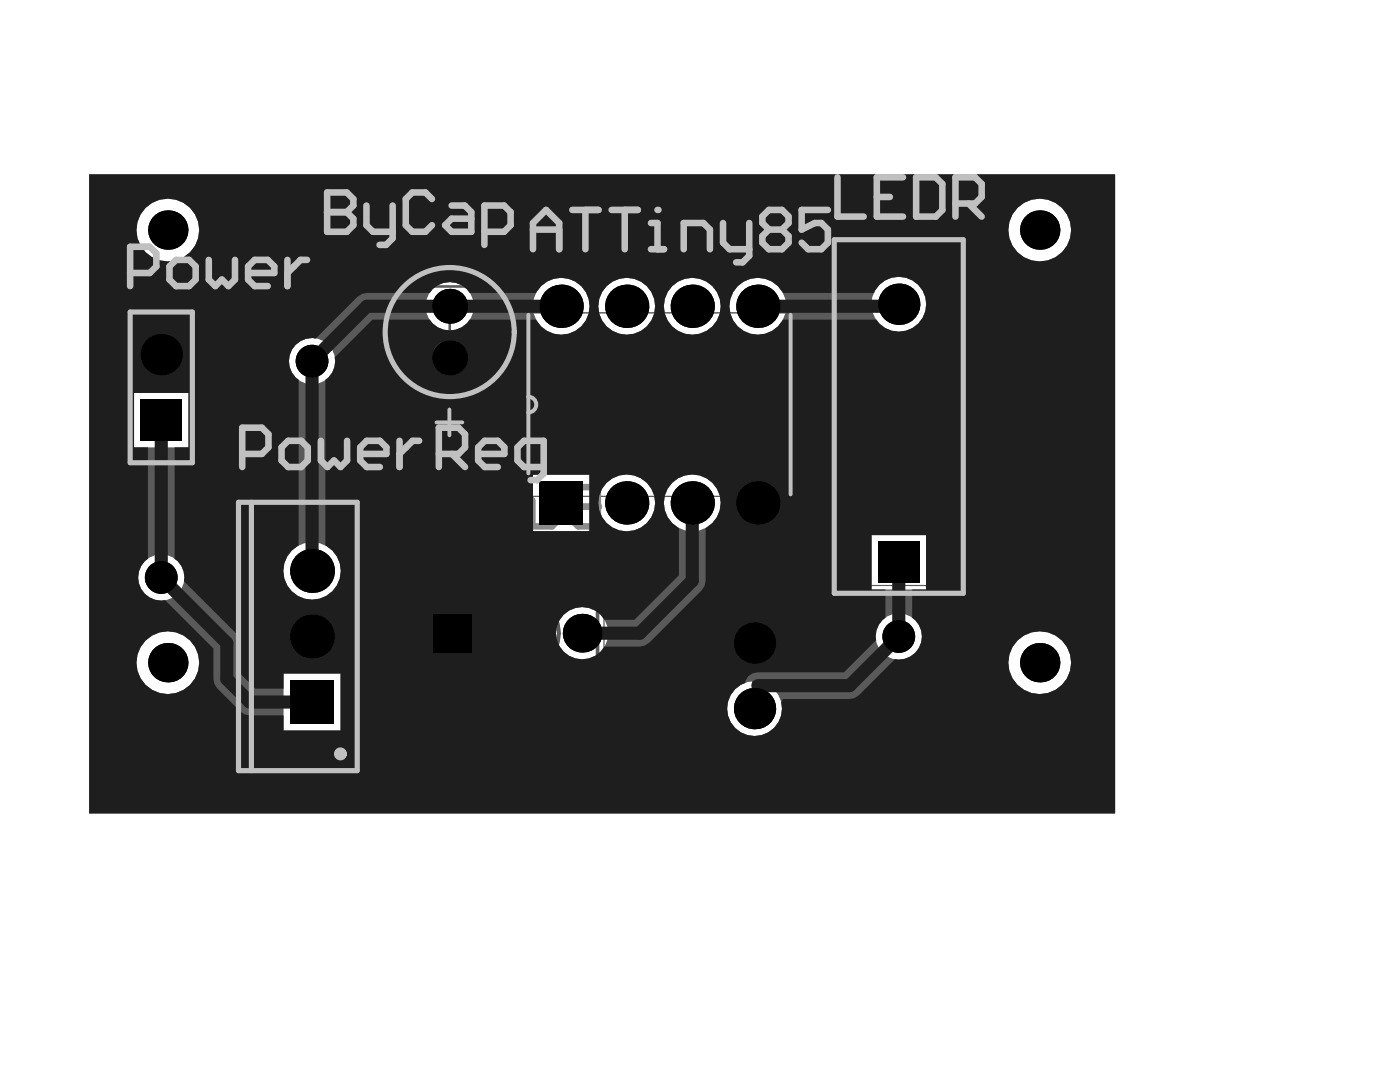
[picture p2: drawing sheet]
<svg xmlns="http://www.w3.org/2000/svg" width="279mm" height="216mm" viewBox="0 0 279 216" stroke-linecap="round" stroke-linejoin="round" font-family="sans-serif">
<g fill="none" stroke="#5a5a5a" stroke-width=".26">
<path d="M166 47.3h26.8v69.5h-26.8zM24.8 61.1h14.8v32.4h-14.8zM86 109.1h34.5v34.5h-34.5z"/>
<circle cx="89.8" cy="66.3" r="13.4"/>
</g>
<g fill="none" stroke="#5a5a5a" stroke-width=".52">
<path d="M80.6 57.2h18.3M166.5 47.8h25.7v25.8h-25.7zM26 62.3h12.4v30h-12.4zM87.2 66.3h5.1M89.8 63.7v5.1M176.8 86.5h5.1M179.4 83.9v5.1M47.6 100.2h23.7v53.6h-23.7zM54.3 100.2v53.6M59.7 127h5.2M62.3 124.4v5.2"/>
<circle cx="89.8" cy="66.3" r="12.9"/>
</g>
<path d="M134.2 120.5h32.7v30.7h-32.7zM141.4 121.1h18.3a16.4 16.4 0 0 1 3.4 24.4 16.4 16.4 0 0 1-24.7 .3 16.4 16.4 0 0 1 2.7-24.4M149.3 134.8h2.6M150.6 133.5v2.7" fill="none" stroke="#5a5a5a" stroke-width="1"/>
<path d="M148.6 119.2h3.9M148.6 116.5l2 2M152.5 116.5l-2.6 2.7M150.6 132.2v2.6h3.9M150.6 125l.6-.6h2.7l.6 .6v2h-3.9zM150.6 128.3v2.6h3.9v-2.6M152.5 129.6v1.3" fill="none" stroke="#5a5a5a" stroke-width=".79"/>
<path d="M105.5 79.2a1.57 1.57 0 0 1 1.5 1.5 1.57 1.57 0 0 1-1.5 1.6v-19.9h52.3v36.6h-52.3M122.2 62.4v-4.2h5.8v4.2M135.3 62.4v-4.2h5.7v4.2M148.4 99v4.2M154.1 99v4.2" fill="none" stroke="#5a5a5a" stroke-width=".2"/>
<g fill="none" stroke="#5a5a5a" stroke-width=".65">
<path d="M87.3 110.4h32v31.9h-32z"/>
<circle cx="91.4" cy="114.5" r="2.83"/>
<circle cx="115.3" cy="114.5" r="2.83"/>
<circle cx="91.4" cy="138.2" r="2.83"/>
<circle cx="103.3" cy="126.3" r="8.2"/>
<circle cx="115.1" cy="138.2" r="2.83"/>
</g>
<path d="M119.3 118.4v-8h-32v10M87.3 132.3v10h32v-10" fill="none" stroke="#8c8c8c" stroke-width=".65"/>
<g fill="none" stroke="#8c8c8c" stroke-width="1">
<path d="M141.1 123.3a14.9 14.9 0 0 0-2.4 20.6 14.9 14.9 0 0 0 20.5 3.1M141.4 123.1h18.3M160.2 123.4a14.9 14.9 0 0 1-1.8 24.2"/>
<circle cx="85.2" cy="126.3" r=".52"/>
</g>
<path d="M148.6 119.2h3.9M148.6 116.5l2 2M152.5 116.5l-2.6 2.7" fill="none" stroke="#8c8c8c" stroke-width=".79"/>
<path d="M17.8 34.8h204.7v127.5h-204.7zM201.2 45.9a6.3 6.3 0 0 0 12.6 0 6.3 6.3 0 0 0-12.6 0zM27.2 45.9a6.3 6.3 0 0 0 12.6 0 6.3 6.3 0 0 0-12.6 0zM84.9 61.1a4.8 4.8 0 0 0 9.7 0 4.8 4.8 0 0 0-9.7 0zM173.9 60.7a5.5 5.5 0 0 0 10.9 0 5.5 5.5 0 0 0-10.9 0zM145.6 61.1a5.7 5.7 0 0 0 11.3 0 5.7 5.7 0 0 0-11.3 0zM132.5 61.1a5.7 5.7 0 0 0 11.3 0 5.7 5.7 0 0 0-11.3 0zM119.4 61.1a5.7 5.7 0 0 0 11.3 0 5.7 5.7 0 0 0-11.3 0zM106.3 61.1a5.7 5.7 0 0 0 11.4 0 5.7 5.7 0 0 0-11.4 0zM57.7 72.1a4.6 4.6 0 0 0 9.2 0 4.6 4.6 0 0 0-9.2 0zM26.8 78.4v10.9h10.8v-10.9zM106.4 94.7v11.3h11.2v-11.3zM132.5 100.4a5.7 5.7 0 0 0 11.3 0 5.7 5.7 0 0 0-11.3 0zM119.4 100.4a5.7 5.7 0 0 0 11.3 0 5.7 5.7 0 0 0-11.3 0zM173.9 106.8v10.8h10.9v-10.8zM56.5 113.9a5.8 5.8 0 0 0 11.5 0 5.8 5.8 0 0 0-11.5 0zM27.6 115.2a4.6 4.6 0 0 0 9.2 0 4.6 4.6 0 0 0-9.2 0zM111 126.3a5.2 5.2 0 0 0 10.4 0 5.2 5.2 0 0 0-10.4 0zM174.8 127a4.6 4.6 0 0 0 9.2 0 4.6 4.6 0 0 0-9.2 0zM201.2 132.2a6.3 6.3 0 0 0 12.6 0 6.3 6.3 0 0 0-12.6 0zM27.2 132.2a6.3 6.3 0 0 0 12.6 0 6.3 6.3 0 0 0-12.6 0zM56.6 134.4v11.4h11.4v-11.4zM145.1 141.4a5.5 5.5 0 0 0 11 0 5.5 5.5 0 0 0-11 0z" fill="#5a5a5a"/>
<g fill="#000">
<circle cx="33.5" cy="45.9" r="3.9"/>
<circle cx="207.5" cy="45.9" r="3.9"/>
<circle cx="32.2" cy="70.8" r="4.1"/>
<circle cx="62.3" cy="72.1" r="3.3"/>
<circle cx="89.8" cy="71.4" r="3.5"/>
<circle cx="89.8" cy="61.1" r="3.5"/>
<circle cx="125.1" cy="61.1" r="4.3"/>
<circle cx="138.2" cy="61.1" r="4.3"/>
<circle cx="179.4" cy="60.7" r="4.1"/>
<circle cx="32.2" cy="115.2" r="3.3"/>
<circle cx="62.3" cy="113.9" r="4.4"/>
<circle cx="151.2" cy="100.4" r="4.3"/>
<circle cx="33.5" cy="132.2" r="3.9"/>
<circle cx="62.3" cy="127" r="4.4"/>
<circle cx="116.2" cy="126.3" r="3.9"/>
<circle cx="150.6" cy="128.3" r="4.1"/>
<circle cx="179.4" cy="127" r="3.3"/>
<circle cx="207.5" cy="132.2" r="3.9"/>
<circle cx="150.6" cy="141.4" r="4.1"/>
</g>
<g fill="#000">
<path d="M28.1 79.7h8.2v8.3h-8.2z" fill-rule="evenodd"/>
<path d="M175.2 108.1h8.3v8.2h-8.3z" fill-rule="evenodd"/>
<path d="M86.5 122.5h7.8v7.7h-7.8z" fill-rule="evenodd"/>
<path d="M57.9 135.7h8.8v8.8h-8.8z" fill-rule="evenodd"/>
</g>
<path d="M17.8 34.8h204.7v127.5h-204.7zM201.2 45.9a6.3 6.3 0 0 0 12.6 0 6.3 6.3 0 0 0-12.6 0zM27.2 45.9a6.3 6.3 0 0 0 12.6 0 6.3 6.3 0 0 0-12.6 0zM147.2 57.1a5.7 5.7 0 0 0 .7 8.6 5.7 5.7 0 0 0 8.3-1.9h18.7a5.5 5.5 0 0 0 8.3 .8 5.5 5.5 0 0 0-.7-8.4 5.5 5.5 0 0 0-8.1 2.2h-18.2a5.6 5.6 0 0 0-9-1.3zM59 68.8a4.6 4.6 0 0 0 .6 7v33.1a5.7 5.7 0 0 0-1.8 8.7 5.7 5.7 0 0 0 8.9 0 5.7 5.7 0 0 0-1.8-8.7v-33.1a4.4 4.4 0 0 0 1.9-4.5l7.5-7.5h11.5a4.8 4.8 0 0 0 7.9 0h13.3a5.7 5.7 0 0 0 8.6 1.7 5.7 5.7 0 0 0 0-8.8 5.7 5.7 0 0 0-8.6 1.7h-13.3a4.8 4.8 0 0 0-7.9 0h-12.6l-1 .2-.9 .6-8.3 8.3a4.4 4.4 0 0 0-4 1.3zM132.5 61.1a5.7 5.7 0 0 0 11.3 0 5.7 5.7 0 0 0-11.3 0zM119.4 61.1a5.7 5.7 0 0 0 11.3 0 5.7 5.7 0 0 0-11.3 0zM87.2 68.9a2.67 2.67 0 0 0 0 3.7l1.3 1.4a2.67 2.67 0 0 0 3.8 0 2.67 2.67 0 0 0 0-3.8l-1.3-1.3a2.67 2.67 0 0 0-3.8 0zM106.4 94.7v11.3h11.2v-11.3zM119.4 100.4a5.7 5.7 0 0 0 11.3 0 5.7 5.7 0 0 0-11.3 0zM134.1 96.3a5.6 5.6 0 0 0 1.4 9v9.5l-8.9 8.9h-6a5.2 5.2 0 0 0-7.8-1.3 5.2 5.2 0 0 0 0 7.9 5.2 5.2 0 0 0 7.8-1.3h7.1l1-.2 .9-.6 10.4-10.4 .6-.9 .2-1v-10.6a5.7 5.7 0 0 0 1.9-8.3 5.7 5.7 0 0 0-8.6-.7zM87.9 125.1a2.67 2.67 0 0 0 0 3.8 2.67 2.67 0 0 0 3.7 0 2.91 2.91 0 0 0 .7-4.4 2.84 2.84 0 0 0-4.4 .6zM173.9 106.8v10.8h2.8v5.7a4.4 4.4 0 0 0-1.8 4.4l-6.4 6.4h-17.3a2.54 2.54 0 0 0-2.5 2.2 5.5 5.5 0 0 0-3.3 6.8 5.5 5.5 0 0 0 6.7 3.6 5.5 5.5 0 0 0 3.8-6.6l.4-.6h13.3l1-.2 .8-.6 7.2-7.2a4.6 4.6 0 0 0 5-2.7 4.6 4.6 0 0 0-1.6-5.5v-5.7h2.8v-10.8zM201.2 132.2a6.3 6.3 0 0 0 12.6 0 6.3 6.3 0 0 0-12.6 0zM27.2 132.2a6.3 6.3 0 0 0 12.6 0 6.3 6.3 0 0 0-12.6 0zM26.8 78.4v10.9h2.7v22.2a4.6 4.6 0 0 0-1.6 5.5 4.6 4.6 0 0 0 5 2.7l9.7 9.7v6.1l.2 1 .6 .9 4.6 4.6 .8 .5 1 .2h6.8v3.1h11.4v-11.4h-11.4v3h-5.6l-3.1-3v-6.1l-.2-1-.5-.9-10.5-10.4a4.4 4.4 0 0 0-1.8-4.5v-22.2h2.7v-10.9z" fill="#1e1e1e"/>
<path d="M89.1 70.8l1.3 1.3M112 61.1h-38.8l-10.9 11v41.8M179.4 60.7l-.4 .4h-27.8M32.2 83.8v31.4l13.1 13.1v7.2l4.5 4.6h12.5M138.2 100.4v15.5l-10.5 10.4h-11.5M179.4 112.2v14.8l-9.8 9.8h-18.4M90.4 126.3l-.6 .7" fill="none" stroke="#1e1e1e" stroke-width="2.6"/>
<g fill="#000">
<circle cx="33.5" cy="45.9" r="3.9"/>
<circle cx="207.5" cy="45.9" r="3.9"/>
<circle cx="32.2" cy="70.8" r="4.1"/>
<circle cx="62.3" cy="72.1" r="3.3"/>
<circle cx="89.8" cy="71.4" r="3.5"/>
<circle cx="89.8" cy="61.1" r="3.5"/>
<circle cx="125.1" cy="61.1" r="4.3"/>
<circle cx="138.2" cy="61.1" r="4.3"/>
<circle cx="179.4" cy="60.7" r="4.1"/>
<circle cx="32.2" cy="115.2" r="3.3"/>
<circle cx="62.3" cy="113.9" r="4.4"/>
<circle cx="151.2" cy="100.4" r="4.3"/>
<circle cx="33.5" cy="132.2" r="3.9"/>
<circle cx="62.3" cy="127" r="4.4"/>
<circle cx="116.2" cy="126.3" r="3.9"/>
<circle cx="150.6" cy="128.3" r="4.1"/>
<circle cx="179.4" cy="127" r="3.3"/>
<circle cx="207.5" cy="132.2" r="3.9"/>
<circle cx="150.6" cy="141.4" r="4.1"/>
</g>
<g fill="#000">
<path d="M28.1 79.7h8.2v8.3h-8.2z" fill-rule="evenodd"/>
<path d="M175.2 108.1h8.3v8.2h-8.3z" fill-rule="evenodd"/>
<path d="M86.5 122.5h7.8v7.7h-7.8z" fill-rule="evenodd"/>
<path d="M57.9 135.7h8.8v8.8h-8.8z" fill-rule="evenodd"/>
</g>
<path d="M105.5 62.8v19.5a1.57 1.57 0 0 0 1.5-1.6 1.57 1.57 0 0 0-1.5-1.5M157.8 62.8v35.9" fill="none" stroke="#c0c0c0" stroke-width=".79"/>
<g fill="none" stroke="#c0c0c0" stroke-width="1">
<path d="M166.5 47.8h25.7v70.6h-25.7zM26 62.3h12.4v30h-12.4zM47.6 100.2h23.7v53.6h-23.7zM50.2 100.2v53.6"/>
<circle cx="89.8" cy="66.3" r="12.9"/>
</g>
<circle cx="67.9" cy="150.4" r=".64" fill="none" stroke="#c0c0c0" stroke-width="1.3"/>
<g font-size="13.1" fill="#c0c0c0">
<text x="63.9" y="46.4">COByCapCOATTiny85</text>
<text x="46.9" y="93.4">COPowerReg</text>
</g>
<g font-size="10.6" fill="#c0c0c0">
<text x="165.8" y="41.6">COLEDR</text>
<text x="24.3" y="55.3">COPower</text>
</g>
<text font-size="10.6" fill="#8c8c8c" x="76.2" y="103.3">COButton</text>
<text font-size="10.2" fill="#8c8c8c" x="143.9" y="110.1">COLED</text>
<text font-size="9.9" fill="#c0c0c0" x="107.2" y="102.4">PAATTiny8501</text>
<g font-size="9.9">
<text x="120.3" y="102.4">PAATTiny8502</text>
<text x="133.4" y="102.4">PAATTiny8503</text>
</g>
<g font-size="9.5">
<text x="107.2" y="63">PAATTiny8508</text>
<text x="146.4" y="63">PAATTiny8505</text>
</g>
</svg>
